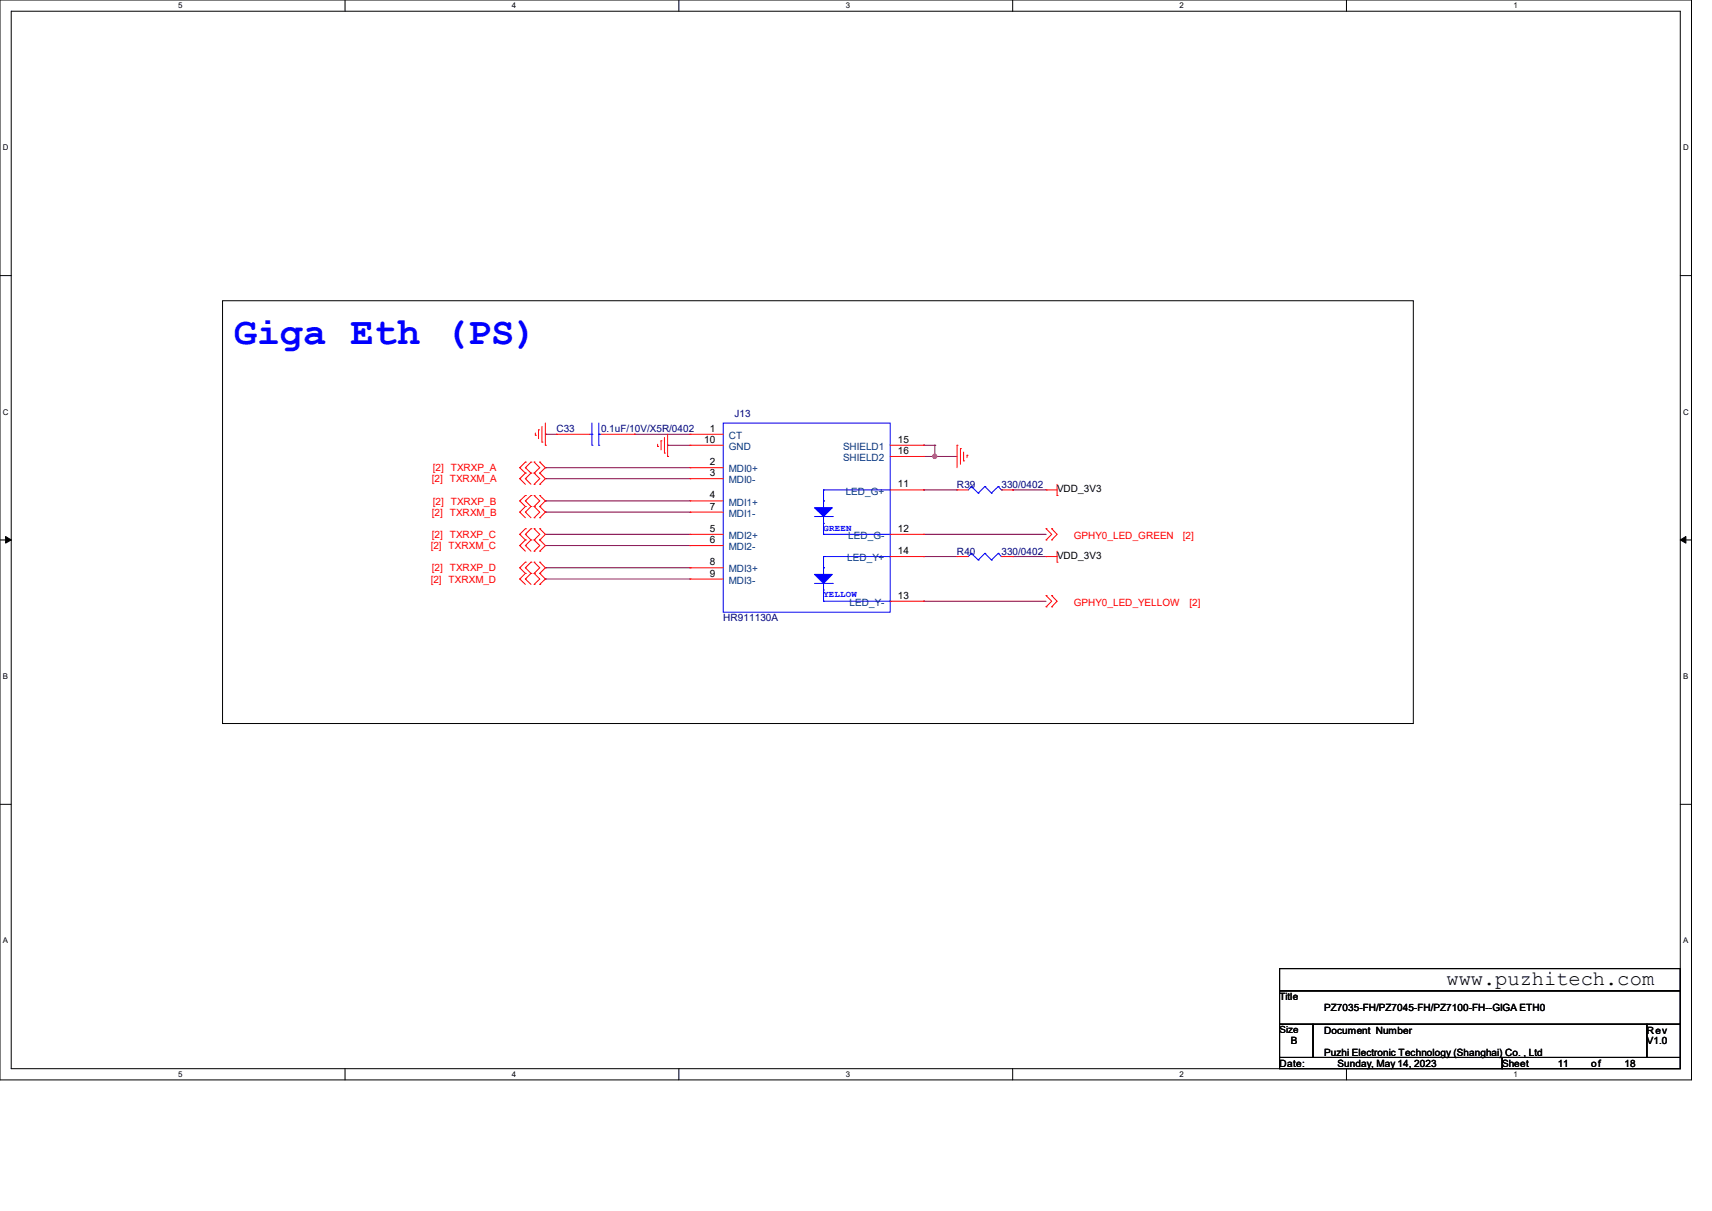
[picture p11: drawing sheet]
<svg xmlns="http://www.w3.org/2000/svg" width="297mm" height="210mm" viewBox="0 0 297 210" stroke-linecap="round" stroke-linejoin="round" font-family="sans-serif">
<path d="M0 0h293.5v187.3h-293.5zM1.9 1.9h289.6v183.4h-289.6z" fill="none" stroke="#000" stroke-width=".17"/>
<g fill="#fff">
<path d="M30.9 .2h.8v1.5h-.8z"/>
<path d="M30.9 185.5h.8v1.6h-.8z"/>
</g>
<path d="M59.9 0v1.9M59.9 185.3v2" fill="none" stroke="#000" stroke-width=".17"/>
<g fill="#fff">
<path d="M88.8 .2h.8v1.5h-.8z"/>
<path d="M88.8 185.5h.8v1.6h-.8z"/>
</g>
<path d="M117.8 0v1.9M117.8 185.3v2" fill="none" stroke="#000" stroke-width=".17"/>
<g fill="#fff">
<path d="M146.7 .2h.8v1.5h-.8z"/>
<path d="M146.7 185.5h.8v1.6h-.8z"/>
</g>
<path d="M175.7 0v1.9M175.7 185.3v2" fill="none" stroke="#000" stroke-width=".17"/>
<g fill="#fff">
<path d="M204.6 .2h.8v1.5h-.8z"/>
<path d="M204.6 185.5h.8v1.6h-.8z"/>
</g>
<path d="M233.6 0v1.9M233.6 185.3v2" fill="none" stroke="#000" stroke-width=".17"/>
<g fill="#fff">
<path d="M262.6 .2h.7v1.5h-.7z"/>
<path d="M262.6 185.5h.7v1.6h-.7z"/>
<path d="M.5 24.8h1v1.6h-1z"/>
<path d="M292 24.8h1v1.6h-1z"/>
<path d="M.5 70.7h1v1.5h-1z"/>
<path d="M292 70.7h1v1.5h-1z"/>
</g>
<path d="M0 47.8h1.9M291.5 47.8h2" fill="none" stroke="#000" stroke-width=".17"/>
<g fill="#fff">
<path d="M.5 116.5h.9v1.6h-.9z"/>
<path d="M292 116.5h.9v1.6h-.9z"/>
</g>
<path d="M0 93.6h1.9M291.5 93.6h2" fill="none" stroke="#000" stroke-width=".17"/>
<path d="M1 93l.9 .6-.9 .6zM291.5 93.6l1-.6v1.2z" fill="#000" stroke="#000" stroke-width=".17"/>
<g fill="#fff">
<path d="M.5 162.4h.9v1.5h-.9z"/>
<path d="M292 162.4h.9v1.5h-.9z"/>
</g>
<path d="M38.6 52.2h206.6v73.3h-206.6zM0 139.5h1.9M291.5 139.5h2M222 168h69.5v3.8h-69.5zM222 171.8h69.5v5.8h-69.5zM222 177.6h5.8v5.8h-5.8zM227.8 177.6h57.9v5.8h-57.9zM285.7 177.6h5.8v5.8h-5.8zM222 183.4h38.6v1.9h-38.6zM260.6 183.4h30.9v1.9h-30.9z" fill="none" stroke="#000" stroke-width=".17"/>
<g fill="none" stroke="#800040" stroke-width=".17">
<path d="M94.6 75.3h.1M94.6 75.3h1.9M110.1 75.3h.1M110.1 75.3h9.6M115.8 77.2h.1M115.8 77.2h3.9M160.2 79.2h.1M160.2 77.2h.1M160.2 77.2h2M160.2 79.2h5.8M162.2 79.2h.1M162.2 77.2h.1"/>
<path d="M162.2 77.2v2M94.6 94.6h.1M94.6 92.7h.1M94.6 98.5h.1M94.6 83h.1M94.6 81.1h.1M94.6 86.9h.1M94.6 88.8h.1M94.6 92.7h25.1M94.6 94.6h25.1M94.6 98.5h25.1M94.6 83h25.1"/>
<path d="M94.6 81.1h25.1M94.6 86.9h25.1M94.6 88.8h25.1M160.2 85h.1M160.2 92.7h.1M160.2 96.5h.1M160.2 85h5.8M160.2 92.7h21.3M160.2 96.5h5.8M175.7 85h.1M175.7 96.5h.1M175.7 85h5.8"/>
<path d="M175.7 96.5h5.8M94.6 100.4h.1M94.6 100.4h25.1M160.2 104.3h.1M160.2 104.3h21.3"/>
</g>
<circle cx="162.1" cy="79.1" r=".37" fill="#f0f" stroke="#f0f" stroke-width=".17"/>
<g fill="none" stroke="#f00" stroke-width=".17">
<path d="M92.9 75.5h.1M92.9 75.1v.4M93.4 74.5h.1M93.4 74.5v1.6M94 76.7h.1M94 74v2.7M94.6 77.2h.1M94.6 73.4v3.8M96.5 75.3h.1M96.5 75.3h5.8M104.3 75.3h5.8M110.1 75.3h.1"/>
<path d="M114.1 77.4h.1M114.1 77v.4M114.7 76.5h.1M114.7 76.5v1.5M115.3 78.6h.1M115.3 75.9v2.7M115.8 79.2h.1M115.8 75.3v3.9M119.7 75.3h.1M119.7 77.2h.1M119.7 75.3h5.8M119.7 77.2h5.8"/>
<path d="M154.4 77.2h5.8M154.4 79.2h5.8M160.2 77.2h.1M160.2 79.2h.1M166 77.2h.1M166 77.2v3.9M166.6 77.8h.1M166.6 77.8v2.7M167.2 79.9h.1M167.2 78.4v1.5M167.8 79h.1M167.8 79v.4"/>
<path d="M90.2 81.1h.1M90.2 88.8h.1M90.2 86.9h.1M90.2 83h.1M90.2 98.5h.1M90.2 92.7h.1M90.2 94.6h.1M90.2 81.1l.9 .9M90.2 88.8l.9 1M90.2 86.9l.9 .9M90.2 83l.9 1M90.2 98.5l.9 .9"/>
<path d="M90.2 92.7l.9 .9M90.2 94.6l.9 1M91.1 81.1h.1M91.1 80.1h.1M91.1 88.8h.1M91.1 87.8h.1M91.1 86.9h.1M91.1 85.9h.1M91.1 83h.1M91.1 82h.1M91.1 98.5h.1M91.1 97.5h.1"/>
<path d="M91.1 92.7h.1M91.1 91.7h.1M91.1 94.6h.1M91.1 93.6h.1M91.1 99.4h.1M91.1 81.1l1 .9M91.1 80.1l-.9 1M91.1 88.8l1 1M91.1 87.8l-.9 1M91.1 86.9l1 .9M91.1 85.9l-.9 1M91.1 83l1 1"/>
<path d="M91.1 82l-.9 1M91.1 98.5l1 .9M91.1 97.5l-.9 1M91.1 92.7l1 .9M91.1 91.7l-.9 1M91.1 94.6l1 1M91.1 93.6l-.9 1M91.1 99.4l-.9 1M92.1 80.1h.1M92.1 87.8h.1M92.1 85.9h.1M92.1 82h.1"/>
<path d="M92.1 97.5h.1M92.1 91.7h.1M92.1 93.6h.1M92.1 99.4h.1M92.1 80.1l-1 1M92.1 87.8l-1 1M92.1 85.9l-1 1M92.1 82l-1 1M92.1 97.5l-1 1M92.1 91.7l-1 1M92.1 93.6l-1 1M92.1 99.4l-1 1"/>
<path d="M92.7 82h.1M92.7 80.1h.1M92.7 89.8h.1M92.7 87.8h.1M92.7 85.9h.1M92.7 84h.1M92.7 99.4h.1M92.7 97.5h.1M92.7 93.6h.1M92.7 91.7h.1M92.7 95.6h.1M92.7 80.1l.9 1-.9 .9"/>
<path d="M92.7 87.8l.9 1-.9 1M92.7 85.9l.9 1-.9 .9M92.7 82l.9 1-.9 1M92.7 97.5l.9 1-.9 .9M92.7 91.7l.9 1-.9 .9M92.7 93.6l.9 1-.9 1M92.7 99.4l.9 1-.9 .9M93.6 80.1h.1M93.6 82h.1M93.6 87.8h.1M93.6 89.8h.1M93.6 85.9h.1"/>
<path d="M93.6 84h.1M93.6 97.5h.1M93.6 99.4h.1M93.6 91.7h.1M93.6 93.6h.1M93.6 95.6h.1M93.6 80.1l1 1-1 .9M93.6 87.8l1 1-1 1M93.6 85.9l1 1-1 .9M93.6 82l1 1-1 1M93.6 97.5l1 1-1 .9M93.6 91.7l1 1-1 .9"/>
<path d="M93.6 93.6l1 1-1 1M93.6 99.4l1 1-1 .9M119.7 98.5h.1M119.7 94.6h.1M119.7 92.7h.1M119.7 86.9h.1M119.7 88.8h.1M119.7 83h.1M119.7 81.1h.1M119.7 98.5h5.8M119.7 94.6h5.8M119.7 92.7h5.8"/>
<path d="M119.7 86.9h5.8M119.7 88.8h5.8M119.7 83h5.8M119.7 81.1h5.8M154.4 85h5.8M154.4 96.5h5.8M154.4 92.7h5.8M160.2 85h.1M160.2 92.7h.1M160.2 96.5h.1M166 85h.1M166 96.5h.1"/>
<path d="M166 85h2M166 96.5h2M173.7 85h2M173.7 96.5h2M175.7 85h.1M175.7 96.5h.1M181.5 85h.1M181.5 96.5h.1M181.5 91.7h.1M181.5 93.6h.1M181.5 85h1.9M181.5 96.5h1.9"/>
<path d="M181.5 91.7l1 1-1 .9M182.5 91.7h.1M182.5 93.6h.1M182.5 91.7l.9 1-.9 .9M183.4 85.9h.1M183.4 97.5h.1M183.4 84v1.9M183.4 95.6v1.9M90.2 100.4h.1M90.2 100.4l.9 .9M91.1 100.4h.1M91.1 100.4l1 .9"/>
<path d="M92.7 101.3h.1M93.6 101.3h.1M119.7 100.4h.1M119.7 100.4h5.8M154.4 104.3h5.8M160.2 104.3h.1M181.5 103.3h.1M181.5 105.2h.1M181.5 103.3l1 1-1 .9M182.5 103.3h.1M182.5 105.2h.1M182.5 103.3l.9 1-.9 .9"/>
</g>
<g fill="none" stroke="#00f" stroke-width=".17">
<path d="M102.3 75.3h.4M102.7 77.2h.1M102.7 75.3h.1M102.7 73.4v3.8M103.9 77.2h.1M103.9 75.3h.1M103.9 73.4v3.8M103.9 75.3h.4M125.5 73.4h28.9v32.8h-28.9zM141.3 89.6h3.1M142.9 85h.1M142.9 92.7h.1"/>
<path d="M142.9 86.9h.1M142.9 90.8h.1M142.9 98.5h.1M142.9 96.5h.1M142.9 85h11.5M142.9 85v3.1M142.9 89.6v3.1M142.9 96.5v3.1M142.9 92.7h11.5M142.9 96.5h11.5M144.4 89.6h.1M154.4 92.7h.1"/>
<path d="M168.5 84.4h.1M168.5 96h.1M168.5 84.4l-.5 .6M168.5 84.4l1.2 1.1M168.5 96l-.5 .5M168.5 96l1.2 1.1M169.7 85.5h.1M169.7 97.1h.1M170.9 84.4h.1M170.9 96h.1M170.9 84.4l-1.2 1.1M170.9 84.4l1.1 1.1"/>
<path d="M170.9 96l-1.2 1.1M170.9 96l1.1 1.1M172 85.5h.1M172 97.1h.1M173.2 84.4h.1M173.2 96h.1M173.2 84.4l-1.2 1.1M173.2 84.4l.5 .6M173.2 96l-1.2 1.1M173.2 96l.5 .5M173.7 85h.1M173.7 96.5h.1"/>
<path d="M141.3 101.2h3.1M142.9 104.3h.1M142.9 102.3h.1M142.9 101.2v3.1M142.9 104.3h11.5M144.4 101.2h.1M154.4 104.3h.1"/>
</g>
<g fill="#00f" stroke="#00f" stroke-width=".17">
<path d="M141.3 88.1h3.1l-1.5 1.5z"/>
<path d="M141.3 99.6h3.1l-1.5 1.6z"/>
</g>
<text font-size="6.7" fill="#00f" x="40.6" y="59.6">Giga Eth (PS)</text>
<text font-size="3.6" x="251" y="170.8">www.puzhitech.com</text>
<g font-size="1.7" fill="#000080">
<text x="96.5" y="75">C33</text>
<text x="104.3" y="75">0.1uF/10V/X5R/0402</text>
<text x="127.4" y="72.3">J13</text>
<text x="166" y="84.6">R39</text>
<text x="173.7" y="84.6">330/0402</text>
<text x="166" y="96.2">R40</text>
<text x="173.7" y="96.2">330/0402</text>
<text x="125.5" y="107.8">HR911130A</text>
</g>
<g font-size="1.7">
<text x="122.2" y="76.8">10</text>
<text x="123.1" y="74.9">1</text>
<text x="155.8" y="76.8">15</text>
<text x="123.1" y="82.6">3</text>
<text x="123.1" y="80.7">2</text>
<text x="155.8" y="78.7">16</text>
<text x="123.1" y="86.4">4</text>
<text x="123.1" y="88.4">7</text>
<text x="155.8" y="84.5">11</text>
<text x="183.4" y="85.4">VDD_3V3</text>
<text x="123.1" y="94.2">6</text>
<text x="123.1" y="92.2">5</text>
<text x="155.8" y="92.2">12</text>
<text x="123.1" y="100">9</text>
<text x="123.1" y="98">8</text>
<text x="155.8" y="96.1">14</text>
<text x="183.4" y="97">VDD_3V3</text>
<text x="155.8" y="103.8">13</text>
<text x="222" y="173.4">Title</text>
<text x="222" y="179.2">Size</text>
<text x="229.7" y="175.3">PZ7035-FH/PZ7045-FH/PZ7100-FH--GIGA ETH0</text>
<text x="229.7" y="179.2">Document Number</text>
<text x="285.7" y="179.2">Rev</text>
<text x="222" y="185">Date:</text>
<text x="223.9" y="181.1">B</text>
<text x="229.7" y="183.1">Puzhi Electronic Technology (Shanghai) Co. , Ltd</text>
<text x="232.1" y="185">Sunday, May 14, 2023</text>
<text x="260.6" y="185">Sheet</text>
<text x="270.2" y="185">11</text>
<text x="276.1" y="185">of</text>
<text x="281.8" y="185">18</text>
<text x="285.7" y="181.1">V1.0</text>
</g>
<g font-size="1.7" fill="#004080">
<text x="126.4" y="76.1">CT</text>
<text x="126.4" y="83.8">MDI0-</text>
<text x="126.4" y="81.9">MDI0+</text>
<text x="126.4" y="78">GND</text>
<text x="146.3" y="78">SHIELD1</text>
<text x="146.3" y="80">SHIELD2</text>
<text x="126.4" y="87.7">MDI1+</text>
<text x="126.4" y="89.6">MDI1-</text>
<text x="146.7" y="85.8">LED_G+</text>
<text x="126.4" y="95.4">MDI2-</text>
<text x="126.4" y="93.5">MDI2+</text>
<text x="147.1" y="93.5">LED_G-</text>
<text x="126.4" y="101.2">MDI3-</text>
<text x="126.4" y="99.3">MDI3+</text>
<text x="147" y="97.3">LED_Y+</text>
<text x="147.4" y="105.1">LED_Y-</text>
</g>
<g font-size="1.7" fill="#f00">
<text x="74.9" y="83.6">[2] TXRXM_A</text>
<text x="75.1" y="81.7">[2] TXRXP_A</text>
<text x="74.9" y="89.4">[2] TXRXM_B</text>
<text x="75.1" y="87.5">[2] TXRXP_B</text>
<text x="74.7" y="95.2">[2] TXRXM_C</text>
<text x="74.9" y="93.3">[2] TXRXP_C</text>
<text x="186.3" y="93.5">GPHY0_LED_GREEN</text>
<text x="205.2" y="93.5">[2]</text>
<text x="74.7" y="101">[2] TXRXM_D</text>
<text x="74.9" y="99.1">[2] TXRXP_D</text>
<text x="186.3" y="105.1">GPHY0_LED_YELLOW</text>
<text x="206.4" y="105.1">[2]</text>
</g>
<g font-size="1.6" fill="#00f">
<text x="142.9" y="92">GREEN</text>
<text x="142.9" y="103.6">YELLOW</text>
</g>
<g font-size="1.4">
<text x="30.9" y="1.4">5</text>
<text x="88.8" y="1.4">4</text>
<text x="146.7" y="1.4">3</text>
<text x="204.6" y="1.4">2</text>
<text x="262.6" y="1.4">1</text>
<text x=".5" y="26.1">D</text>
<text x="292" y="26.1">D</text>
<text x=".5" y="71.9">C</text>
<text x="292" y="71.9">C</text>
<text x=".5" y="117.8">B</text>
<text x="292" y="117.8">B</text>
<text x=".5" y="163.6">A</text>
<text x="292" y="163.6">A</text>
<text x="30.9" y="186.8">5</text>
<text x="88.8" y="186.8">4</text>
<text x="146.7" y="186.8">3</text>
<text x="204.6" y="186.8">2</text>
<text x="262.6" y="186.8">1</text>
</g>
</svg>
